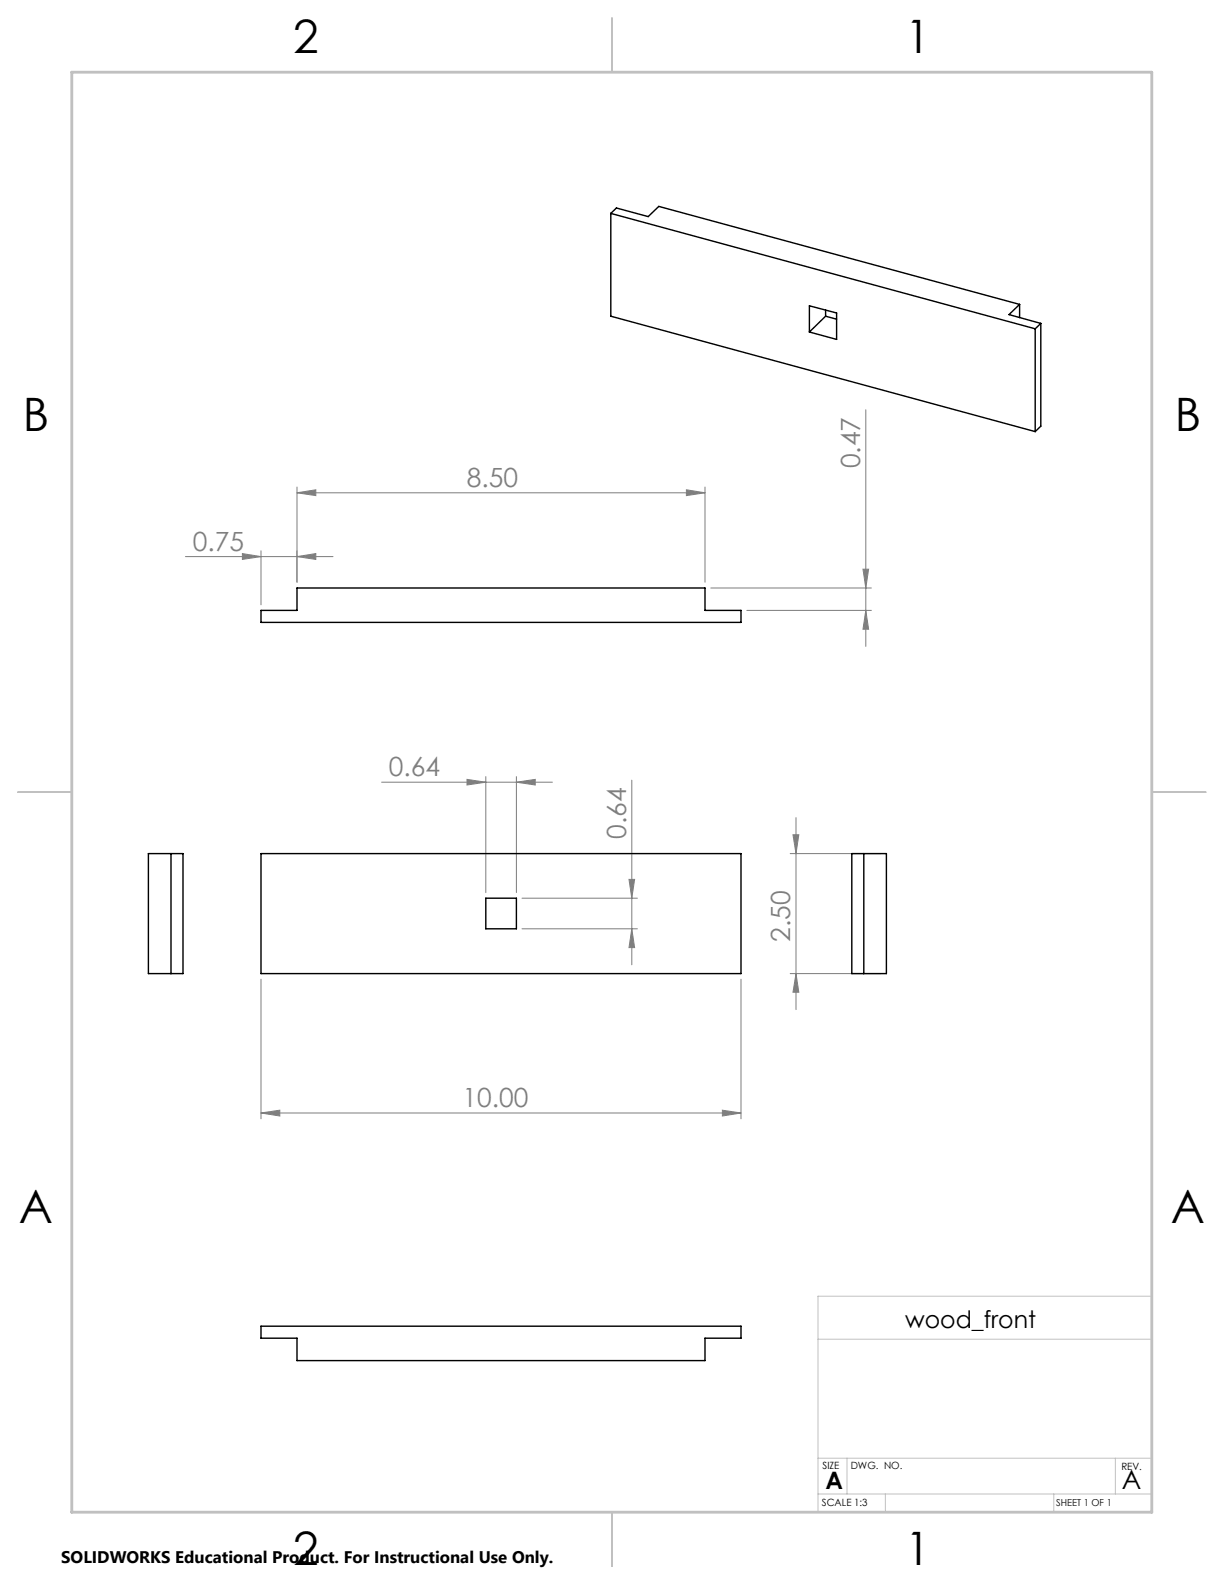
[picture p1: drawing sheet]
<svg xmlns="http://www.w3.org/2000/svg" width="216mm" height="279mm" viewBox="0 0 216 279" stroke-linecap="round" stroke-linejoin="round" font-family="sans-serif">
<g fill="none" stroke="#808080" stroke-width=".18">
<path d="M152.7 72.3v41.7M32.7 98.2h26M42.8 97.6l3.2 .6-3.2 .5zM46 97.2v9.5M52.4 98.2l3.3-.6v1.1zM52.4 86.9l3.3-.5v1zM52.4 85.9v16.8M52.4 86.9h72M121.1 86.4l3.3 .5-3.3 .5zM124.4 85.9v16.8M125.4 103.7h28.3M131.7 107.7h22"/>
<path d="M152.2 100.4h1l-.5 3.3zM152.7 107.7l.5 3.3h-1zM67.3 138h30.1M82.4 137.5l3.3 .5-3.3 .5zM85.7 137v20.4M91.1 138l3.3-.5v1zM91.1 137v20.4M111.4 137.6v32.6M92.1 158.4h20.3M110.9 155.1h1l-.5 3.3zM139.4 150.6h16M139.9 147.2h1l-.5 3.4z"/>
<path d="M140.4 144.2v33.9M46 172.7v24.6M92.1 163.8h20.3M111.4 163.8l.5 3.3h-1zM130.7 172.7v24.6M139.4 171.7h16M140.4 171.7l.5 3.3h-1zM46 196.3l3.4-.5v1zM46 196.3h84.7M127.4 195.8l3.3 .5-3.3 .5z"/>
</g>
<path d="M144.3 236.2h58.9M203.2 228.6h-58.9v38.1M144.3 257.2h58.9M149.4 257.2v6.3M196.7 257.2v6.3M144.3 263.5h58.9M156.2 263.5v3.2M185.9 263.5v3.2" fill="none" stroke="#c0c0c0" stroke-width=".18"/>
<path d="M108 3.2v9.5M3.1 139.7h9.6M203.2 139.7h9.5M108 266.7v9.6" fill="none" stroke="#c0c0c0" stroke-width=".25"/>
<path d="M12.7 12.7h190.5v254h-190.5z" fill="none" stroke="#c0c0c0" stroke-width=".5"/>
<g fill="#808080">
<path d="M91.1 138l3.3-.5v1zM82.4 137.5l3.3 .5-3.3 .5zM121.1 86.4l3.3 .5-3.3 .5zM52.4 86.9l3.3-.5v1z"/>
<path d="M46 196.3l3.4-.5v1zM127.4 195.8l3.3 .5-3.3 .5zM42.8 97.6l3.2 .6-3.2 .5zM52.4 98.2l3.3-.6v1.1z"/>
<path d="M111.4 163.8l.5 3.3h-1zM110.9 155.1h1l-.5 3.3zM152.7 107.7l.5 3.3h-1zM152.2 100.4h1l-.5 3.3z"/>
<path d="M139.9 147.2h1l-.5 3.4zM140.4 171.7l.5 3.3h-1z"/>
</g>
<g fill="none" stroke="#000" stroke-width=".25">
<path d="M107.7 37.6l74.9 20.4M107.7 37.6l1-.9 5.6 1.5 1.9-1.8 63.6 17.3M107.7 37.6v18.2l74.9 20.3M142.8 53.9l4.8 1.3v4.7l-4.8-1.3zM145.6 55.8l-2.8 2.8M145.6 54.7v1.1M145.6 55.8l2 .5M179.8 53.7l-1.8 1.8 5.6 1.5M179.8 53.7v2.3M182.6 58v18.1M183.6 57l-1 1M183.6 57v18.2l-1 .9"/>
<path d="M46 107.7h6.4v-4h72v4h6.3v2.1h-84.7zM26.2 150.6h6.1v21.1h-6.1zM30.2 150.6v21.1M46 150.6h84.7v21.1h-84.7zM85.7 158.4h5.4v5.4h-5.4zM150.2 150.6h6.2v21.1h-6.2zM152.4 150.6v21.1M46 233.9h84.7v2.1h-6.3v4h-72v-4h-6.4z"/>
</g>
<g font-size="8.1">
<text x="51.7" y="9.3">2</text>
<text x="159.7" y="9.3">1</text>
<text x="4" y="76">B</text>
<text x="207.2" y="76">B</text>
<text x="3.3" y="215.7">A</text>
<text x="206.5" y="215.7">A</text>
<text x="51.7" y="276">2</text>
<text x="159.7" y="276">1</text>
</g>
<g font-size="4.7" fill="#808080">
<text x="151.7" y="82.6" transform="rotate(-90 151.7 82.6)">0.47</text>
<text x="82.3" y="85.9">8.50</text>
<text x="34" y="97.1">0.75</text>
<text x="68.6" y="136.9">0.64</text>
<text x="110.4" y="148" transform="rotate(-90 110.4 148)">0.64</text>
<text x="139.4" y="166.2" transform="rotate(-90 139.4 166.2)">2.50</text>
<text x="81.6" y="195.3">10.00</text>
</g>
<text font-size="4.7" x="197.9" y="262.7">A</text>
<g font-size="4.2">
<text x="159.7" y="234.2">wood_front</text>
<text x="145.6" y="262.7">A</text>
</g>
<text font-size="3" x="10.8" y="275.7">SOLIDWORKS Educational Product. For Instructional Use Only.</text>
<g font-size="1.8">
<text x="145.1" y="259">SIZE</text>
<text x="150.1" y="259.1">DWG. NO.</text>
<text x="197.8" y="259.2">REV.</text>
<text x="145" y="265.7">SCALE 1:3</text>
</g>
<text font-size="1.7" x="186.3" y="265.7">SHEET 1 OF 1</text>
</svg>
